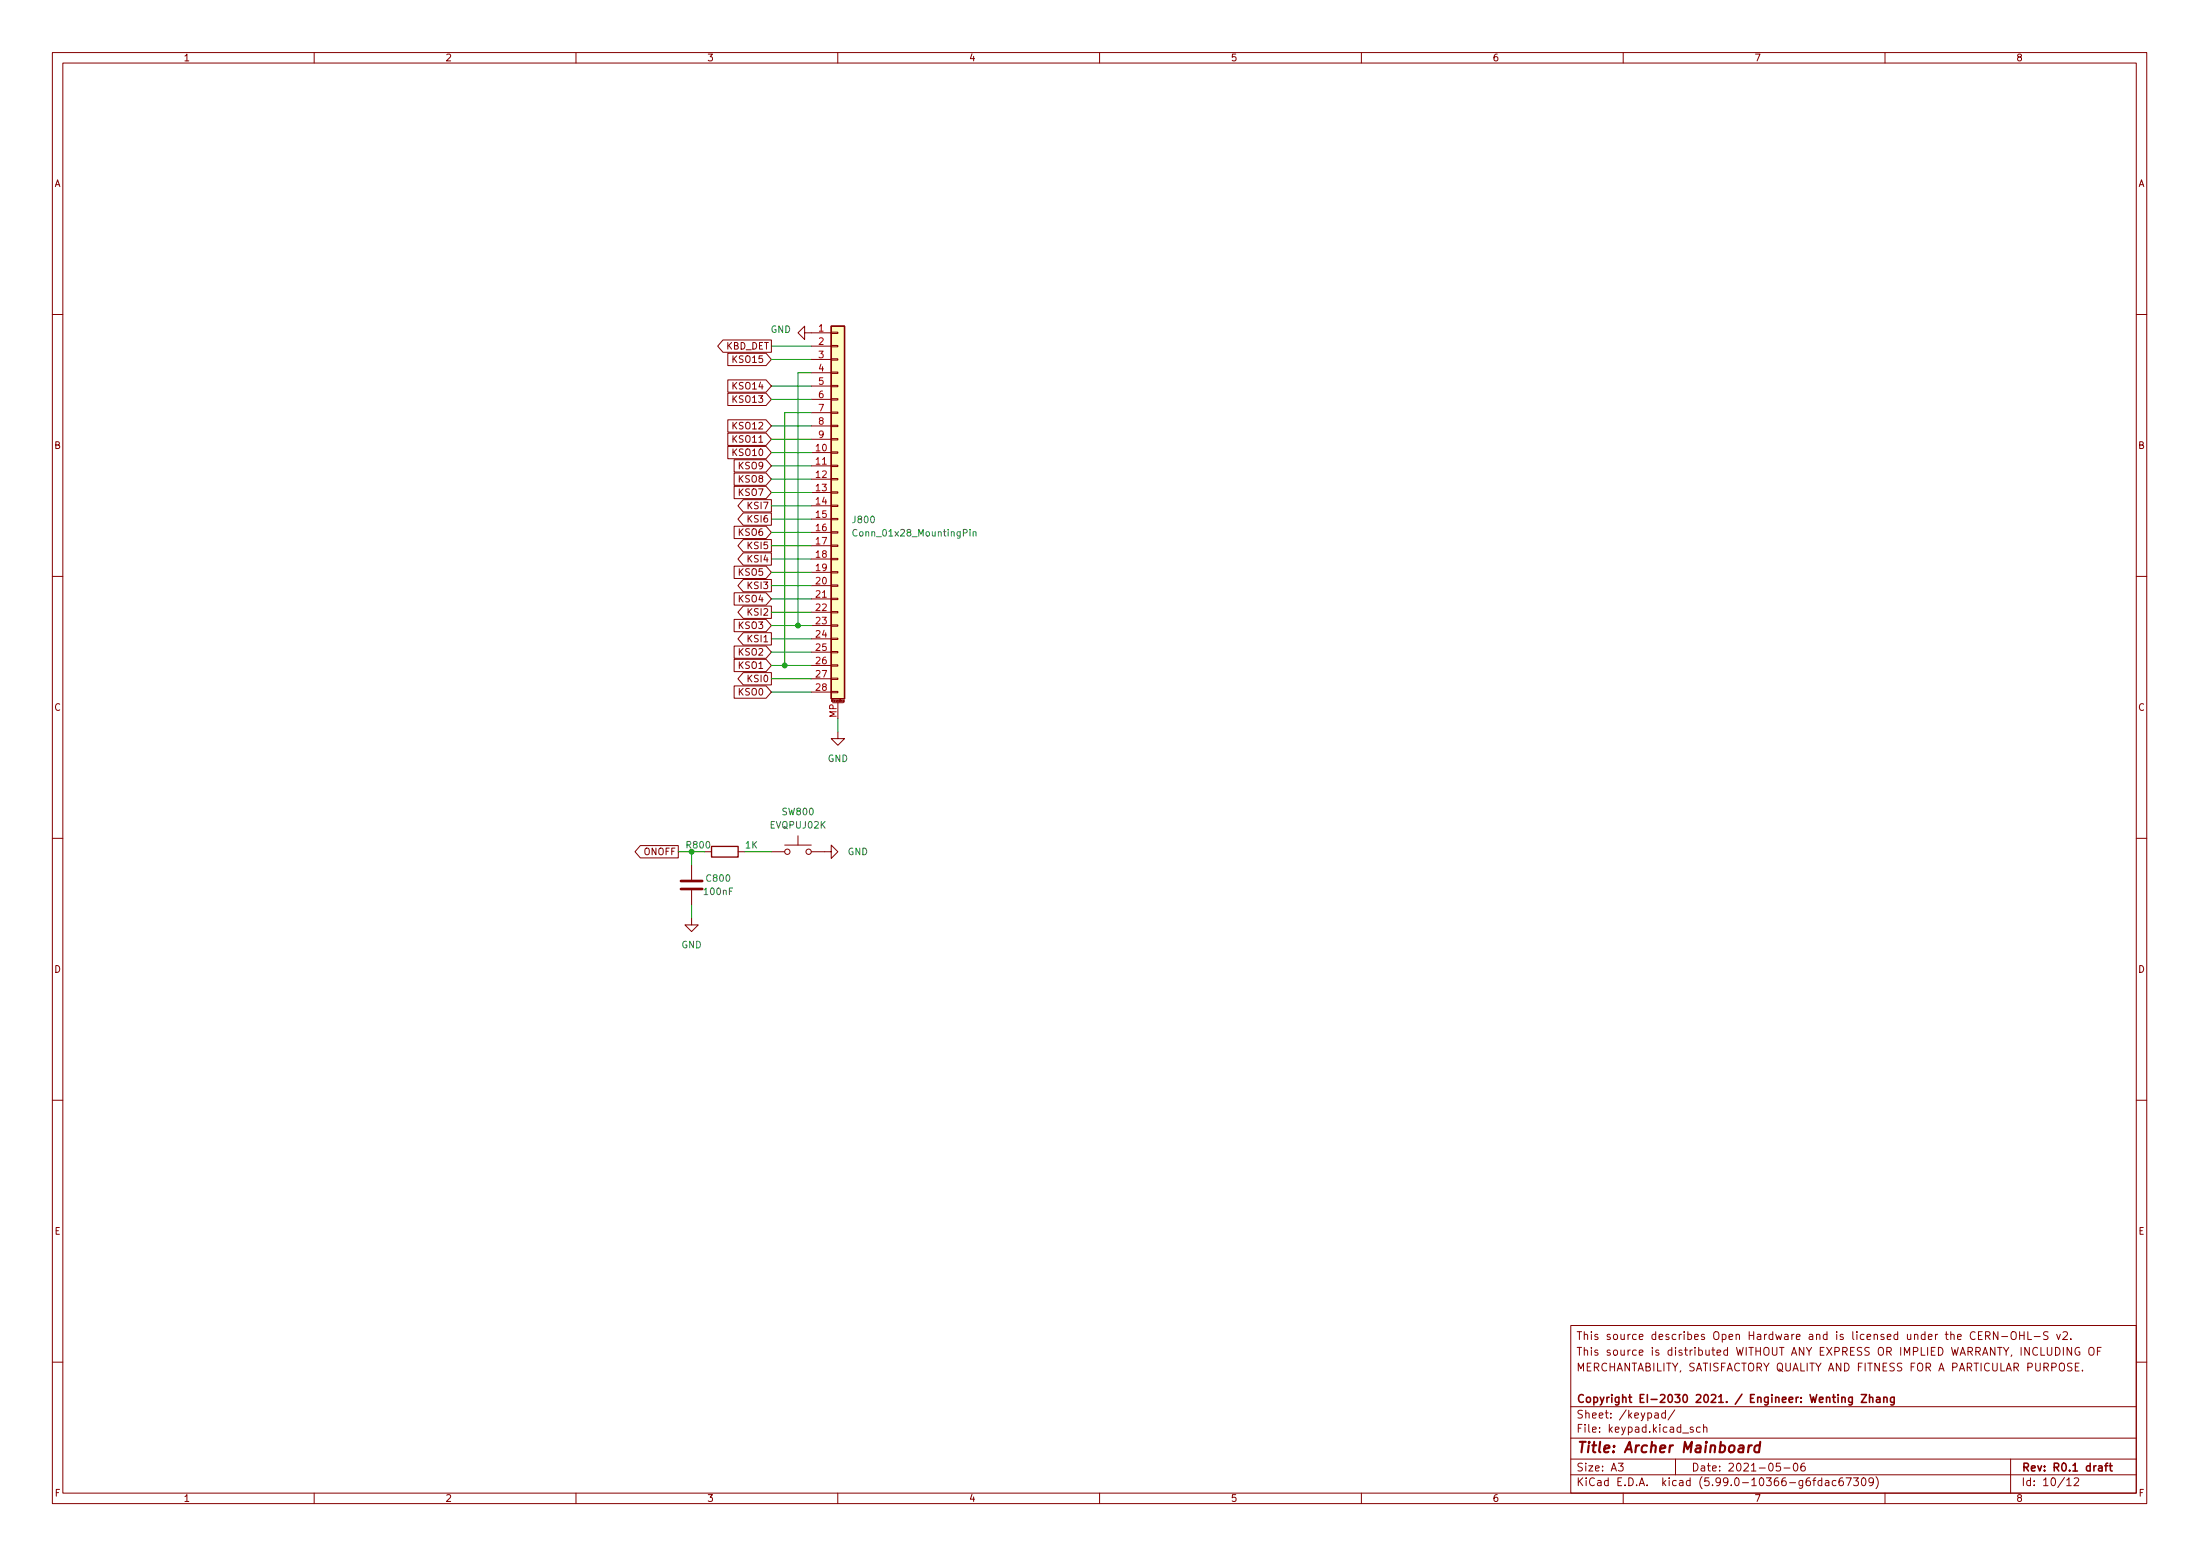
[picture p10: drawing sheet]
<svg xmlns="http://www.w3.org/2000/svg" width="420mm" height="297mm" viewBox="0 0 420 297" stroke-linecap="round" stroke-linejoin="round" font-family="sans-serif">
<g fill="none" stroke="#840000" stroke-width=".19">
<path d="M10 10h400v277h-400zM12 12h396v273h-396zM60 10v2M110 10v2M160 10v2M210 10v2M260 10v2M310 10v2M360 10v2M10 60h2M138.1 64.9h9.2v2.4h-9.2l-1-1.2zM139 75.1h7.3l1 1.1-1 1.2h-7.3z"/>
<path d="M139 72.5h7.3l1 1.2-1 1.2h-7.3zM139 67.4h7.3l1 1.2-1 1.2h-7.3zM153.7 63.5v-1.2l-1.3 1.2 1.3 1.3v-1.3h5M154.9 66.1h3.8M154.9 68.6h3.8M154.9 71.2h3.8M154.9 73.7h3.8M154.9 76.2h3.8M154.9 78.8h3.8M158.7 78.6h1.3v.3h-1.3zM158.7 76.1h1.3v.3h-1.3zM158.7 73.6h1.3v.2h-1.3z"/>
<path d="M158.7 71h1.3v.3h-1.3zM158.7 68.5h1.3v.2h-1.3zM158.7 65.9h1.3v.3h-1.3zM158.7 63.4h1.3v.3h-1.3zM408 60h2M139 85.2h7.3l1 1.2-1 1.2h-7.3zM139 82.7h7.3l1 1.2-1 1.1h-7.3zM139 80.1h7.3l1 1.2-1 1.2h-7.3zM140.2 92.8h6.1l1 1.2-1 1.2h-6.1zM140.2 90.3h6.1l1 1.2-1 1.2h-6.1zM140.2 87.8h6.1l1 1.1-1 1.2h-6.1zM141.9 97.9h5.4v2.4h-5.4l-1-1.2z"/>
<path d="M141.9 95.4h5.4v2.3h-5.4l-1-1.1zM154.9 86.4h3.8M154.9 88.9h3.8M154.9 91.5h3.8M154.9 94h3.8M154.9 96.6h3.8M154.9 99.1h3.8M154.9 81.3h3.8M154.9 83.9h3.8M158.7 99h1.3v.2h-1.3zM158.7 96.4h1.3v.3h-1.3zM158.7 93.9h1.3v.2h-1.3z"/>
<path d="M158.7 91.3h1.3v.3h-1.3zM158.7 88.8h1.3v.3h-1.3zM158.7 86.3h1.3v.2h-1.3zM158.7 83.7h1.3v.3h-1.3zM158.7 81.2h1.3v.2h-1.3zM10 110h2M140.2 118.2h6.1l1 1.2-1 1.2h-6.1zM140.2 113.2h6.1l1 1.1-1 1.2h-6.1zM140.2 108.1h6.1l1 1.2-1 1.1h-6.1zM140.2 100.5h6.1l1 1.1-1 1.2h-6.1zM141.9 115.7h5.4v2.4h-5.4l-1-1.2zM141.9 110.6h5.4v2.4h-5.4l-1-1.2z"/>
<path d="M141.9 105.5h5.4v2.4h-5.4l-1-1.2zM141.9 103h5.4v2.4h-5.4l-1-1.2zM154.9 101.6h3.8M154.9 104.2h3.8M154.9 106.7h3.8M154.9 109.3h3.8M154.9 111.8h3.8M154.9 114.3h3.8M154.9 116.9h3.8M154.9 119.4h3.8M158.7 119.3h1.3v.2h-1.3zM158.7 116.7h1.3v.3h-1.3z"/>
<path d="M158.7 114.2h1.3v.3h-1.3zM158.7 111.7h1.3v.2h-1.3zM158.7 109.1h1.3v.3h-1.3zM158.7 106.6h1.3v.2h-1.3zM158.7 104h1.3v.3h-1.3zM158.7 101.5h1.3v.3h-1.3zM408 110h2M140.2 123.3h6.1l1 1.2-1 1.2h-6.1zM140.2 125.9h6.1l1 1.1-1 1.2h-6.1zM140.2 130.9h6.1l1 1.2-1 1.2h-6.1zM141.9 120.8h5.4v2.3h-5.4l-1-1.1zM141.9 128.4h5.4v2.4h-5.4l-1-1.2z"/>
<path d="M154.9 122h3.8M154.9 124.5h3.8M154.9 127h3.8M154.9 129.6h3.8M154.9 132.1h3.8M158.7 132h1.3v.2h-1.3zM158.7 129.4h1.3v.3h-1.3zM158.7 126.9h1.3v.3h-1.3zM158.7 124.4h1.3v.2h-1.3zM158.7 121.8h1.3v.3h-1.3zM159 134.1h2M160 139.7v1.3h1.3l-1.3 1.3-1.3-1.3h1.3"/>
<path d="M160 134.1v3.1M161.2 133.9h-.2l.1-.2h.1v.3h-.2M152.4 159.5v1.8M10 160h2M122.3 161.4h7.2v2.4h-7.2l-1-1.2zM132.1 175.3v1.3h1.2l-1.2 1.2-1.3-1.2h1.3M132.1 165.1v2.8M132.1 170v2.8M141 162.6h1.2M147.3 162.6h2.6M149.9 161.3h5M154.9 162.6h3.8v-1.3l1.3 1.3-1.3 1.3v-1.3"/>
<path d="M408 160h2M10 210h2M408 210h2M300 253h108v32h-108zM377.9 254.9h.5M378.6 254.2h-.7v1.5h.7M379.2 255l.7-.1 .2-.2-.1-.3-.2-.2h-.6v1.5M379.6 255l.5 .7M381.6 254.2v1.5l-.9-1.5v1.5M382.3 255.1h1.1M384.3 254.3a.5 .5 0 0 1 .5 0 .5 .5 0 0 1 .3 .4v.5a.5 .5 0 0 1-.5 .5 .5 .5 0 0 1-.5-.5v-.5zM385.7 254.9h.9"/>
<path d="M385.7 254.2v1.5M386.6 254.2v1.5M387.3 254.2v1.5h.7M388.5 255.1h1.1M391 257.2v1.2l.3 .3h.3l.3-.3v-1.2M391.1 254.3l-.5-.1-.3 .2v.4l.7 .3 .1 .3-.2 .3-.6-.1M392.6 257.2a.76 .76 0 0 1 .8 .8 .76 .76 0 0 1-.8 .7zM392.8 254.7l.3 1 .4-1M394 254.4l.6-.2 .2 .2 .1 .2-1 1.1h1M394.1 257.2v1.5M395.5 255.6v.1M395.6 257.2v1.5l-.8-1.5v1.5"/>
<path d="M397.1 257.3a.7 .7 0 0 0-.8 .7 .7 .7 0 0 0 .8 .6l.1-.5h-.3M399.1 257.3a.5 .5 0 0 1 .6 0 .5 .5 0 0 1 .2 .4v.5a.5 .5 0 0 1-.5 .5 .5 .5 0 0 1-.5-.5v-.5zM400.6 257.9h.5M401.3 257.2h-.7v1.5M10 260h2M300 278.5h108M300 274.5h108M300 268.5h108M309.1 279.3h.9l-.5 .6 .4 .1v.7l-.2 .1-.6-.1M316.1 269.8h.5l.1 .9M316.7 270.1h-.5a.29 .29 0 0 0-.2 .3 .29 .29 0 0 0 .2 .3l.5-.1M318.1 269.8l-.5-.1-.2 .3 .1 .6h.6"/>
<path d="M318.1 269.2v1.5M319.9 269.1l-1.3 2M320 278.5v3M323.4 272.5l-.4-.1-.2 .2 .1 .2 .5 .2v.3h-.6M324.7 272.5l-.4-.1-.3 .3 .1 .6h.6M325.4 272.6l.2-.2 .3 .1 .1 .9M325.4 271.9v1.5M340 279.3h-.7l-.1 .7 .2-.1 .5 .1 .2 .2-.1 .5-.2 .1-.6-.1M342.7 279.4l.2-.1a.8 .8 0 0 1 .5 .8 .8 .8 0 0 1-.5 .7 1 1 0 0 1-.2-1.4zM344.6 279.3a.6 .6 0 0 0-.7 .7v.5l.2 .2 .4 .1 .2-.1 .1-.5-.2-.2-.4-.1-.3 .3M384 278.5v6.5M395.7 260.3l-.6-.1-.2 .2v.4l.7 .3 .1 .3-.3 .3-.5-.1"/>
<path d="M396.4 260.9h.5M397.1 260.2h-.7v1.5h.7M397.7 261.6v.1M408 260h2M60 285v2M110 285v2M160 285v2M210 285v2M260 285v2M300 281.5h108M310 285v2M340.7 280.2h1.2"/>
<path d="M347.9 282.7l-.4-.1-.3 .3 .2 .6h.5M347.9 282.1v1.5M348.6 282.7h.6l.1 .9M349.3 283h-.5a.29 .29 0 0 0-.2 .3 .29 .29 0 0 0 .2 .3l.5-.1M350.6 282.7l-.4-.1-.3 .3 .2 .6h.5M351.9 282.1a.59 .59 0 0 0-.7 .7v.5l.2 .2 .4 .1 .2-.1 .1-.5-.2-.2-.4-.1-.3 .3M352.6 282.1h1l-.7 1.5M354 282.1h.9l-.5 .6 .5 .1v.7l-.3 .1-.6-.1M355.6 282.3l.3-.2a.8 .8 0 0 1 .5 .8 .8 .8 0 0 1-.5 .7l-.3-.1-.1-.5zM357.8 282.8l-.3 .2h-.3l-.3-.2 .2-.6 .4-.1 .2 .2a.99 .99 0 0 1-.3 1.3h-.3M358.3 281.9a1.72 1.72 0 0 1 0 2.3M360 285v2"/>
<path d="M394.7 282.5l.4-.4v1.5M394.7 283.6h.9M396.1 282.3l.6-.2 .2 .2 .1 .2-.9 1.1h.9"/>
<circle cx="150.4" cy="162.6" r=".51"/>
<circle cx="154.4" cy="162.6" r=".51"/>
</g>
<g fill="none" stroke="#840000" stroke-width=".3">
<path d="M351.8 266.9l.2-.2 .3 .1 .1 .9M353.8 266.7v1.2l-.3 .3-.4-.1M353.8 266.8l-.5-.1-.3 .3 .2 .6h.6M355.5 266.2h1l-1 1.5h1M357 266.9l.3-.2 .3 .1 .1 .9M357 266.2v1.5M358.4 266.8h.6v.9M359 267.1h-.5a.29 .29 0 0 0-.2 .3 .29 .29 0 0 0 .2 .3l.5-.1M359.8 266.9l.2-.2 .3 .1 .1 .9M359.8 266.7v1M361.8 266.7v1.2l-.3 .3-.4-.1M361.8 266.8l-.5-.1-.3 .3 .2 .6h.6"/>
<path d="M400.8 279.9h.6l.1 .9M402 279.8h.5M402.5 279.3l-.3 .2v1.3M402.8 279.8h.6M403 279.3v1.3l.4 .2M401.5 280.2h-.5a.29 .29 0 0 0-.3 .3 .29 .29 0 0 0 .3 .3l.5-.1"/>
</g>
<path d="M334 275.9l-.2 1.3M334.6 275.9l-.4 .1-.2 .3M336.1 276a.66 .66 0 0 0-1 .3l-.1 .6 .2 .2h.7M336.2 275.2l-.3 2" fill="none" stroke="#840000" stroke-width=".4"/>
<path d="M158.7 62.3h2.6v71.1h-2.6zM135.9 161.6h5.1v2h-5.1z" fill="none" stroke="#840000" stroke-width=".25"/>
<path d="M130 168.2h4.1M130 169.7h4.1" fill="none" stroke="#840000" stroke-width=".51"/>
<path d="M158.7 62.3h2.6v71.1h-2.6z" fill="#ffffc2" stroke="#ffffc2" stroke-width=".19"/>
<path d="M163.7 101.2a.6 .6 0 0 0-.9 .4 .6 .6 0 0 0 .6 .7l.3-.1M185.3 101.1v.1M185.3 101.5v.8M185.9 101.6l.1-.1 .3 .1 .1 .7M185.9 101.5v.8" fill="none" stroke="#006464" stroke-width=".19"/>
<g fill="none" stroke="#009600" stroke-width=".19">
<path d="M147.3 66.1h7.6M147.3 68.6h7.6M147.3 76.2h7.6M147.3 73.7h7.6M154.9 78.8h-5v48.2M154.9 71.2h-2.5v48.2M147.3 88.9h7.6M147.3 94h7.6M147.3 86.4h7.6M147.3 83.9h7.6M147.3 81.3h7.6M147.3 99.1h7.6"/>
<path d="M147.3 96.6h7.6M147.3 91.5h7.6M147.3 109.3h7.6M147.3 111.8h7.6M147.3 114.3h7.6M147.3 119.4h7.6M147.3 116.9h7.6M147.3 106.7h7.6M147.3 104.2h7.6M147.3 101.6h7.6M147.3 129.6h7.6M147.3 127h7.6"/>
<path d="M147.3 124.5h7.6M147.3 122h7.6M147.3 132.1h7.6M160 137.2v2.5M129.5 162.6h2.6v2.5M132.1 172.8v2.5M142.2 162.6h5.1"/>
</g>
<g fill="#009600" stroke="#009600" stroke-width=".19">
<circle cx="152.4" cy="119.4" r=".46"/>
<circle cx="149.9" cy="127" r=".46"/>
<circle cx="132.1" cy="162.6" r=".46"/>
</g>
<text font-size="2.8" fill="#840000" x="301" y="277.3">Title: Archer Mainboard</text>
<g font-size="2.1" fill="#840000">
<text x="301" y="255.8">This source describes Open Hardware and is licensed under the CERN-OHL-S v2.</text>
<text x="301" y="261.8">MERCHANTABILITY, SATISFACTORY QUALITY AND FITNESS FOR A PARTICULAR PURPOSE.</text>
<text x="301" y="258.8">This source is distributed WITHOUT ANY EXPRESS OR IMPLIED WARRANTY, INCLUDING OF</text>
<text x="301" y="267.8">Copyright EI-2030 2021. / Engineer: Wenting Zhang</text>
<text x="301" y="273.5">File: keypad.kicad_sch</text>
<text x="301" y="270.8">Sheet: /keypad/</text>
<text x="301" y="280.9">Size: A3</text>
<text x="323" y="280.9">Date: 2021-05-06</text>
<text x="386" y="280.9">Rev: R0.1 draft</text>
<text x="301" y="283.7">KiCad E.D.A. kicad (5.99.0-10366-g6fdac67309)</text>
<text x="386" y="283.7">Id: 10/12</text>
</g>
<g font-size="1.8" fill="#840000">
<text x="35" y="11.7">1</text>
<text x="85" y="11.7">2</text>
<text x="135" y="11.7">3</text>
<text x="185" y="11.7">4</text>
<text x="235" y="11.7">5</text>
<text x="285" y="11.7">6</text>
<text x="335" y="11.7">7</text>
<text x="385" y="11.7">8</text>
<text x="10.3" y="35.7">A</text>
<text x="408.3" y="35.7">A</text>
<text x="138.6" y="66.7">KBD_DET</text>
<text x="140.2" y="69.3">KSO15</text>
<text x="140.2" y="76.9">KSO13</text>
<text x="140.2" y="74.3">KSO14</text>
<text x="140.2" y="82">KSO12</text>
<text x="10.3" y="85.7">B</text>
<text x="140.2" y="87">KSO10</text>
<text x="140.2" y="84.5">KSO11</text>
<text x="141.2" y="89.6">KSO9</text>
<text x="408.3" y="85.7">B</text>
<text x="141.2" y="94.7">KSO7</text>
<text x="141.2" y="92.1">KSO8</text>
<text x="143" y="99.7">KSI6</text>
<text x="143" y="97.2">KSI7</text>
<text x="141.2" y="102.3">KSO6</text>
<text x="143" y="107.4">KSI4</text>
<text x="143" y="104.8">KSI5</text>
<text x="141.2" y="109.9">KSO5</text>
<text x="143" y="112.4">KSI3</text>
<text x="141.2" y="115">KSO4</text>
<text x="143" y="117.5">KSI2</text>
<text x="141.2" y="120.1">KSO3</text>
<text x="141.2" y="125.1">KSO2</text>
<text x="143" y="122.6">KSI1</text>
<text x="141.2" y="127.7">KSO1</text>
<text x="143" y="130.2">KSI0</text>
<text x="10.3" y="135.7">C</text>
<text x="141.2" y="132.8">KSO0</text>
<text x="408.3" y="135.7">C</text>
<text x="123" y="163.2">ONOFF</text>
<text x="10.3" y="185.7">D</text>
<text x="408.3" y="185.7">D</text>
<text x="10.4" y="235.7">E</text>
<text x="408.4" y="235.7">E</text>
<text x="10.4" y="285.7">F</text>
<text x="35" y="286.7">1</text>
<text x="85" y="286.7">2</text>
<text x="135" y="286.7">3</text>
<text x="185" y="286.7">4</text>
<text x="235" y="286.7">5</text>
<text x="285" y="286.7">6</text>
<text x="335" y="286.7">7</text>
<text x="385" y="286.7">8</text>
<text x="408.4" y="285.7">F</text>
</g>
<g font-size="1.8" fill="#006464">
<text x="147.2" y="63.5">GND</text>
<text x="163" y="99.9">J800</text>
<text x="163.6" y="102.4">Conn_01x28_MountingPin</text>
<text x="158.1" y="145.5">GND</text>
<text x="149.5" y="155.6">SW800</text>
<text x="142.4" y="162">1K</text>
<text x="147.2" y="158.2">EVQPUJ02K</text>
<text x="161.9" y="163.2">GND</text>
<text x="134.6" y="170.9">100nF</text>
<text x="135" y="168.3">C800</text>
<text x="130.1" y="181">GND</text>
</g>
<g font-size="1.8" fill="#a90000">
<text x="156.4" y="63.3">1</text>
<text x="156.4" y="65.8">2</text>
<text x="156.4" y="68.4">3</text>
<text x="156.4" y="70.9">4</text>
<text x="156.4" y="73.4">5</text>
<text x="156.4" y="76">6</text>
<text x="156.4" y="78.5">7</text>
<text x="156.4" y="81.1">8</text>
<text x="156.4" y="83.6">9</text>
<text x="155.9" y="86.1">10</text>
<text x="155.9" y="88.7">11</text>
<text x="155.9" y="91.2">12</text>
<text x="155.9" y="93.8">13</text>
<text x="155.9" y="96.3">14</text>
<text x="155.9" y="98.8">15</text>
<text x="155.9" y="101.4">16</text>
<text x="155.9" y="103.9">17</text>
<text x="155.9" y="106.5">18</text>
<text x="155.9" y="109">19</text>
<text x="155.9" y="111.5">20</text>
<text x="155.9" y="114.1">21</text>
<text x="155.9" y="116.6">22</text>
<text x="155.9" y="119.2">23</text>
<text x="155.9" y="121.7">24</text>
<text x="155.9" y="124.2">25</text>
<text x="155.9" y="126.8">26</text>
<text x="155.9" y="129.3">27</text>
<text x="155.9" y="131.9">28</text>
<text x="159.8" y="137" transform="rotate(-90 159.8 137)">MP</text>
</g>
<text font-size="1.8" fill="#009600" x="131.2" y="162">R800</text>
<text font-size=".5" fill="#840000" x="158.8" y="134">Mounting</text>
</svg>
